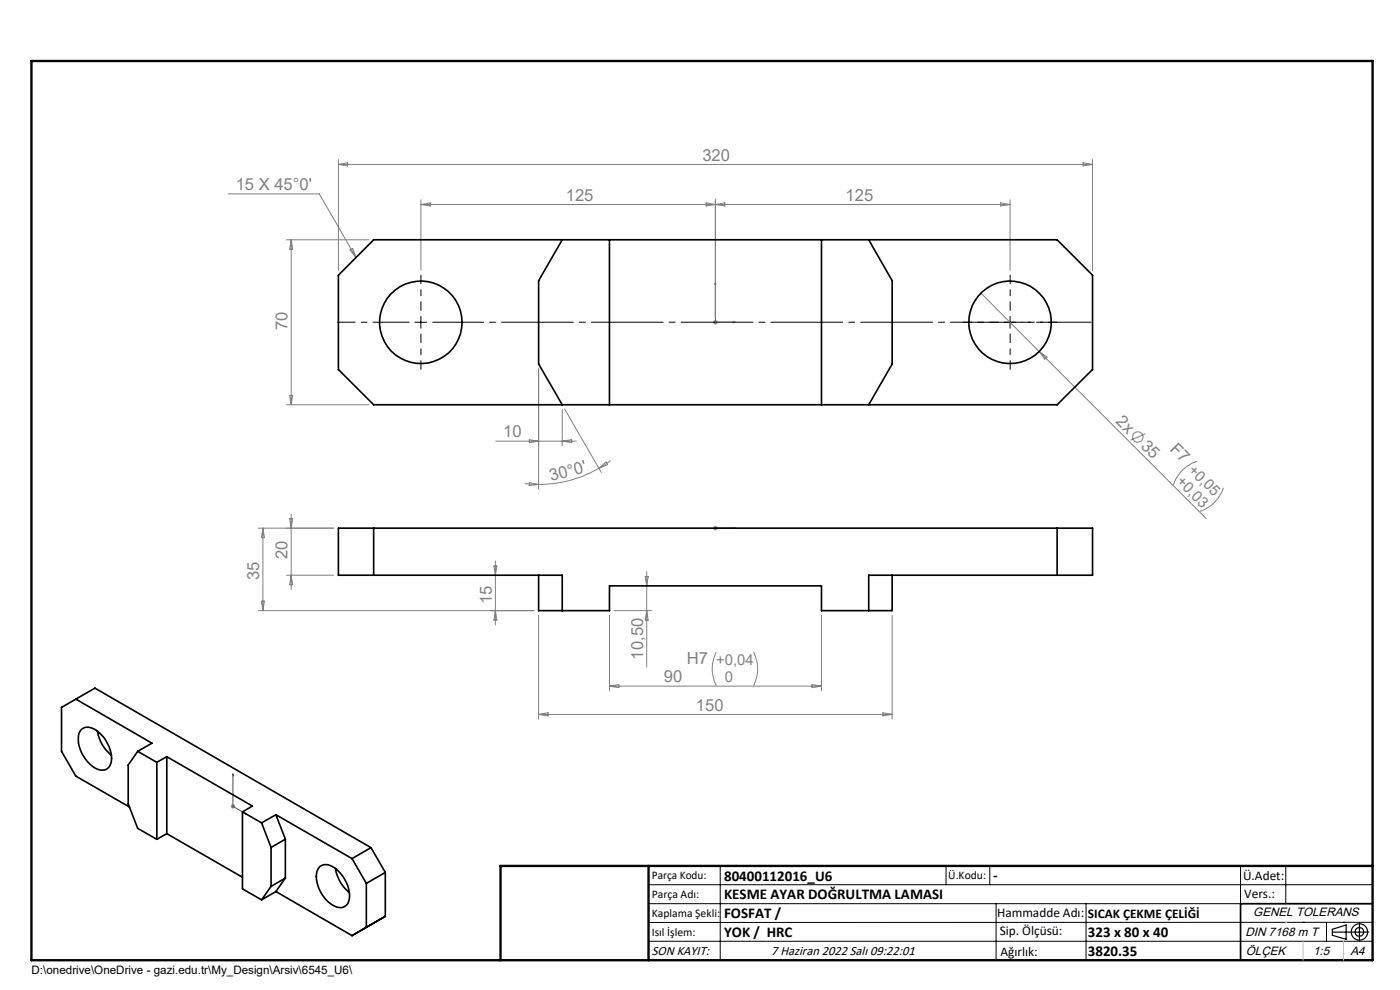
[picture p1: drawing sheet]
<svg xmlns="http://www.w3.org/2000/svg" width="297mm" height="210mm" viewBox="0 0 297 210" stroke-linecap="round" stroke-linejoin="round" font-family="sans-serif">
<g fill="none" stroke="#808080" stroke-width=".21">
<path d="M71.8 33.9v23.5M71.8 34.9h160M71.8 34.9l2-.4v.7zM229.8 34.5l2 .4-2 .3zM231.8 33.9v23.5M48.4 41.1h19.3l7.8 13.5M60.8 50.9h17.5M61.8 50.9v35M61.8 50.9l.3 2h-.6zM74.3 53l.5-.3 .7 1.9zM89.3 42.4v15M89.3 43.4h125"/>
<path d="M89.3 43.4l2-.4v.7zM149.8 43l2 .4-2 .3zM151.8 42.4v25M151.8 43.4l2-.4v.7zM212.3 43l2 .4-2 .3zM214.3 42.4v15M114.3 78.2v25.6M151.3 68.4h1M151.4 68l.7 .7M151.8 67.9v1M152.1 68l-.7 .7M208.1 62.2l12.4 12.4"/>
<path d="M220.5 74.6l35.4 35.4M220.5 74.6l1.6 1.1-.4 .5zM60.8 85.9h17.5M61.5 83.9h.6l-.3 2zM105.2 93.6h17.1M112.3 93.3l2 .3-2 .3zM119.3 86.9v7.7M119.3 93.6l2-.3v.6zM119.8 86.7l7.8 13.5M127.1 99.3a25 25 0 0 1-12.8 3.5M127.1 99.3l1.5-1.3 .3 .6zM129.5 97.7l-2.4 1.6"/>
<path d="M243 92l-3.2 1.4M253.9 97.9a7.8 7.8 0 0 0-5 5M54.8 112h16M55.8 112v17.5M55.8 112l.3 2h-.6zM61.5 110h.6l-.3 2zM61.8 109v16.1M105.1 119v13.5M111.3 102.6l3 .2M112.3 102.4l2 .4-2 .2zM151.3 112h1M151.4 111.7l.7 .7"/>
<path d="M151.8 111.5v1M152.1 111.7l-.7 .7M259.5 103.5a7.8 7.8 0 0 1-5 5M54.8 129.5h58.5M55.5 127.5h.6l-.3 2zM60.8 122h10M61.8 122l.3 2h-.6zM104.8 120h.6l-.3 2zM105.1 129.5l.3 2h-.6zM114.3 130.5v22M129.3 130.5v16M130.3 129.5h7.9"/>
<path d="M136.9 122.3h.6l-.3 2zM137.2 121.3v20.2M137.2 129.5l.3 2h-.6zM151.9 138.3a7.9 7.9 0 0 0 0 7.1M159.9 138.3a7.9 7.9 0 0 1 0 7.1M174.3 130.5v16M189.3 130.5v22M114.3 151.5h75M114.3 151.5l2-.3v.7zM129.3 145.5h45M129.3 145.5l2-.3v.7zM172.3 145.2l2 .3-2 .4z"/>
<path d="M187.3 151.2l2 .3-2 .4zM48.9 171.1h1M49.1 170.7l.7 .7M49.4 170.6v.9M49.8 170.7l-.7 .7"/>
<circle cx="241.4" cy="92.7" r="1.11"/>
</g>
<g fill="none" stroke="#000" stroke-width=".25">
<path d="M282.6 197.7h7.8M282.6 197.1l3-.9v3l-3-.8zM288.4 195.8v3.8M106.2 203.7h185"/>
<circle cx="288.4" cy="197.7" r="1.74"/>
<circle cx="288.4" cy="197.7" r=".93"/>
</g>
<path d="M151.8 59.9l.1 .4h-.2zM151.8 59.9v8.5h4.2M155.6 68.3l.4 .1-.4 .1zM151.7 112h.2zM151.8 112h.1M151.8 112h4.2M156 112h-.4h.4M49.4 164.1l.1 .4-.1-.1zM49.4 164.1v7l3 1.7M52.1 172.5l.3 .3-.3-.1z" fill="none" stroke="#00f" stroke-width=".21"/>
<path d="M89.3 65.9v-7.5M89.3 70.9v7.5M211.8 68.4h-7.5M214.3 65.9v-7.5M214.3 70.9v7.5M216.8 68.4h7.5" fill="none" stroke="#000" stroke-width=".21" stroke-dasharray="15.2 1.3 1.3 1.3" stroke-dashoffset="13.4"/>
<path d="M86.8 68.4h-15.2" fill="none" stroke="#000" stroke-width=".21" stroke-dasharray="15.2 1.3 1.3 1.3" stroke-dashoffset="7.6"/>
<path d="M91.8 68.4h139.7" fill="none" stroke="#000" stroke-width=".21" stroke-dasharray="15.2 1.3 1.3 1.3" stroke-dashoffset="4.5"/>
<g fill="none" stroke="#000" stroke-width=".21">
<path d="M88 68.4h2.5M89.3 67.1v2.5M213 68.4h2.5M214.3 67.1v2.5M137.6 187.7h153.6M137.6 191.7h153.6M137.6 199.7h153.6M152.8 183.7v20M200.7 183.7v4M210 183.7v4M211.3 191.7v12M230.4 191.7v12"/>
<path d="M263.2 183.7v20M272.8 183.7v8M276.4 195.6h.1M281.4 195.6v4.1M285 195.6h.1M291.2 195.6l-153.6 .1"/>
</g>
<path d="M291.2 191.7h-28v12" fill="none" stroke="#000" stroke-width=".35"/>
<path d="M6.7 12.9h284.5v190.8h-284.5zM137.6 183.7v20M291.2 183.7h-185v20" fill="none" stroke="#000" stroke-width=".5"/>
<path d="M276.4 199.7v4M285 199.7v4" fill="none" stroke="#c0c0c0" stroke-width=".21"/>
<path d="M272.8 195.6h.1" fill="none" stroke="#c0c0c0" stroke-width=".25"/>
<g fill="#00f">
<path d="M155.6 68.3l.4 .1-.4 .1zM151.8 59.9l.1 .4h-.2z"/>
<path d="M155.6 112h.4zM151.7 112h.2z"/>
<path d="M52.1 172.5l.3 .3-.3-.1zM49.4 164.1l.1 .4-.1-.1z"/>
</g>
<g fill="none" stroke="#000" stroke-width=".35">
<path d="M79.3 50.9h145l7.5 7.5v20l-7.5 7.5h-145l-7.5-7.5v-20zM119.3 50.9l-5 8.6v17.7l5 8.7M129.3 50.9v35M174.3 50.9v35M184.3 50.9l5 8.6v17.7l-5 8.7M79.3 112v10M224.3 112v10M114.3 122v7.5h15v-5.2h45v5.2h15v-7.5M119.3 129.5v-7.5h-47.5v-10h160v10h-47.5v7.5M16.1 148.3l16.1 9.3-3 1.8M16.1 148.3l4-2.3 58.6 33.8M16.1 148.3l-3 1.8v9.3l3 5.2 11.4 6.6"/>
<path d="M17.3 154.8a2.62 2.62 0 0 1 3.4 .3 7.3 7.3 0 0 1 2.8 6.8 2.02 2.02 0 0 1-3.3 1.1 7.2 7.2 0 0 1-3.4-7.5zM20.7 155.1a8.1 8.1 0 0 0 2.9 5.1M29.2 159.4l4.1 2.3M29.2 159.4l-2 2.9v8.2l2 5.2 4.1 2.3M33.3 161.7v16.3M35.4 160.5l18.2 10.5-2.2 1.2M35.4 160.5l-2.1 1.2M35.4 160.5v16.3M35.4 176.8l16 9.3M35.4 176.8l-2.1 1.2M51.4 172.2l4.1 2.3M51.4 172.2v16.4l4.1 2.3"/>
<path d="M55.5 174.5l2 5.3M57.5 179.8v8.2M58.5 172.8l2 5.2M58.5 172.8l16.2 9.3M58.5 172.8l-3 1.7M60.5 178v8.3M60.5 178l-3 1.8M78.7 179.8l-4 2.3M78.7 179.8l3 5.3M57.5 188l-2 2.9M58.5 189.1l-3 1.8M60.5 186.3l-2 2.8"/>
<path d="M60.5 186.3l-3 1.7M67.9 183.8a2.78 2.78 0 0 1 3.6 .7 6.9 6.9 0 0 1 2.4 6.8 1.94 1.94 0 0 1-2.9 .9 7.2 7.2 0 0 1-3.8-7.3zM71.2 184.2a8.2 8.2 0 0 0 2.9 5.2M74.7 182.1l3 5.3M77.7 187.4v9.3M81.7 185.1l-4 2.3M81.7 185.1v9.3l-7 4.1-16.2-9.4"/>
<circle cx="89.3" cy="68.4" r="8.8"/>
<circle cx="214.3" cy="68.4" r="8.8"/>
</g>
<g font-size="3.5" fill="#808080">
<text x="149" y="34.1">320</text>
<text x="50" y="40.3">15 X 45°0'</text>
<text x="120" y="42.6">125</text>
<text x="179.4" y="42.6">125</text>
<text x="61" y="70" transform="rotate(-90 61 70)">70</text>
<text x="236.6" y="89.5" transform="rotate(45 236.6 89.5)">2x</text>
<text x="106.8" y="92.8">10</text>
<text x="241.8" y="94.8" transform="rotate(45 241.8 94.8)">35</text>
<text x="248.1" y="95.5" transform="rotate(45 248.1 95.5)">F7 +0,05</text>
<text x="117" y="102.1" transform="rotate(-15 117 102.1)">30°0'</text>
<text x="61" y="118.6" transform="rotate(-90 61 118.6)">20</text>
<text x="55" y="123" transform="rotate(-90 55 123)">35</text>
<text x="104.3" y="128.1" transform="rotate(-90 104.3 128.1)">15</text>
<text x="136.4" y="139.9" transform="rotate(-90 136.4 139.9)">10,50</text>
<text x="145.7" y="140.8">H7 +0,04</text>
<text x="140.8" y="144.7">90</text>
<text x="147.6" y="150.7">150</text>
</g>
<g font-size="3.2" fill="#808080">
<text x="249.4" y="102.3" transform="rotate(45 249.4 102.3)">+0,03</text>
<text x="153.8" y="144.7">0</text>
</g>
<g font-size="3.2">
<text x="153.6" y="186.8">80400112016_U6</text>
<text x="153.6" y="190.8">KESME AYAR DOĞRULTMA LAMASI</text>
<text x="210.7" y="186.6">-</text>
<text x="153.6" y="194.8">FOSFAT /</text>
<text x="153.6" y="198.8">YOK / HRC</text>
<text x="230.8" y="198.7">323 x 80 x 40</text>
<text x="230.8" y="202.8">3820.35</text>
</g>
<g font-size="2.8">
<text x="263.7" y="186.7">Ü.Adet:</text>
<text x="263.9" y="190.5">Vers.:</text>
<text x="211.5" y="194.5">Hammadde Adı:</text>
<text x="230.8" y="194.7">SICAK ÇEKME ÇELİĞİ</text>
<text x="138.3" y="202.6">SON KAYIT:</text>
<text x="163.6" y="202.6">7 Haziran 2022 Salı 09:22:01</text>
<text x="212.1" y="198.4">Sip. Ölçüsü:</text>
<text x="212.2" y="202.7">Ağırlık:</text>
</g>
<g font-size="2.6">
<text x="265.9" y="194.4">GENEL TOLERANS</text>
<text x="264.2" y="198.5">DIN 7168 m T</text>
<text x="264.3" y="202.6">ÖLÇEK</text>
<text x="278.5" y="202.6">1:5</text>
<text x="286.5" y="202.6">A4</text>
</g>
<g font-size="2.5">
<text x="138.3" y="186.4">Parça Kodu:</text>
<text x="138.3" y="190.5">Parça Adı:</text>
<text x="201.2" y="186.5">Ü.Kodu:</text>
<text x="138.3" y="194.5">Kaplama Şekli:</text>
<text x="138.3" y="198.6">Isıl İşlem:</text>
<text x="6.7" y="206.7">D:\onedrive\OneDrive - gazi.edu.tr\My_Design\Arsiv\6545_U6\</text>
</g>
</svg>
